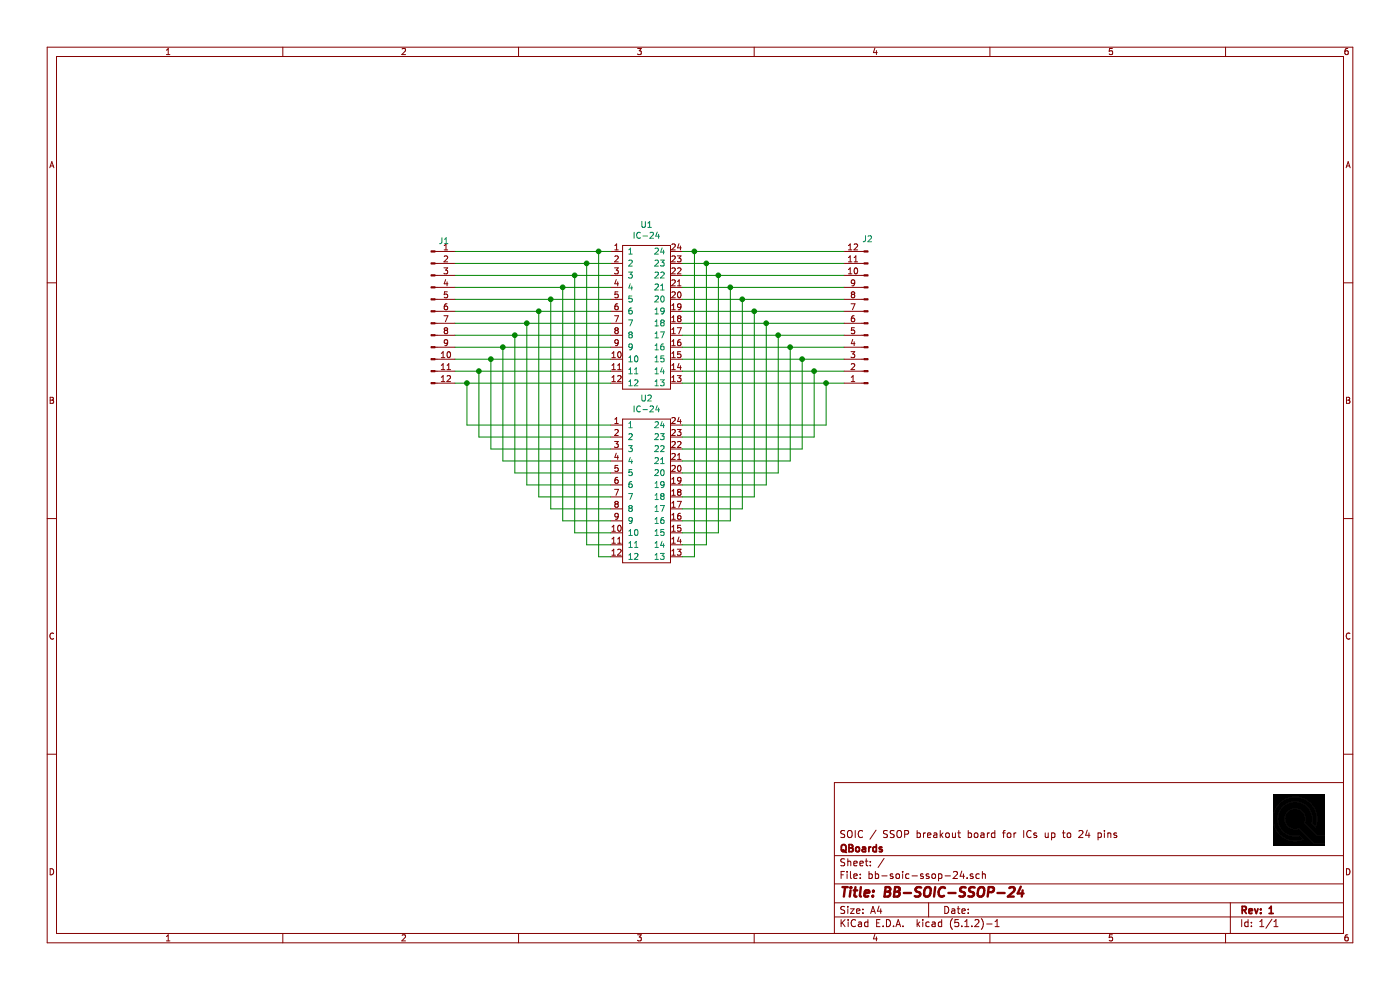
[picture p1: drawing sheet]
EESchema Schematic File Version 4
EELAYER 29 0
EELAYER END
$Descr A4 11693 8268
encoding utf-8
Sheet 1 1
Title "BB-SOIC-SSOP-24"
Date ""
Rev "1"
Comp "QBoards"
Comment1 "SOIC / SSOP breakout board for ICs up to 24 pins"
Comment2 ""
Comment3 ""
Comment4 ""
$EndDescr
$Comp
L qboards-ic:IC-24 U1
U 1 1
P 5400 2000
F 0 "U1" H 5400 2125 50  0000 C CNN
F 1 "IC-24" H 5400 2034 50  0000 C CNN
F 2 "qboards_ic:SOIC-24" H 5400 2000 50  0001 C CNN
F 3 "" H 5400 2000 50  0001 C CNN
	1    5400 2000
	1    0    0    -1  
$EndComp
$Comp
L Connector:Conn_01x12_Male J1
U 1 1
P 3600 2600
F 0 "J1" H 3708 3189 50  0000 C CNN
F 1 "Conn_01x12_Male" H 3708 3190 50  0001 C CNN
F 2 "qboards_connectors:PinHeader_1x012_P2.54mm_Vertical_dual" H 3600 2600 50  0001 C CNN
F 3 "~" H 3600 2600 50  0001 C CNN
	1    3600 2600
	1    0    0    -1  
$EndComp
$Comp
L Connector:Conn_01x12_Male J2
U 1 1
P 7250 2700
F 0 "J2" H 7300 2000 50  0000 R CNN
F 1 "Conn_01x12_Male" H 7222 2673 50  0001 R CNN
F 2 "qboards_connectors:PinHeader_1x012_P2.54mm_Vertical_dual" H 7250 2700 50  0001 C CNN
F 3 "~" H 7250 2700 50  0001 C CNN
	1    7250 2700
	-1   0    0    1   
$EndComp
Wire Wire Line
	3800 2100 5000 2100
Wire Wire Line
	5100 2200 4900 2200
Wire Wire Line
	3800 2300 4800 2300
Wire Wire Line
	5100 2400 4700 2400
Wire Wire Line
	3800 2500 4600 2500
Wire Wire Line
	5100 2600 4500 2600
Wire Wire Line
	3800 2700 4400 2700
Wire Wire Line
	5100 2800 4300 2800
Wire Wire Line
	3800 2900 4200 2900
Wire Wire Line
	5100 3000 4100 3000
Wire Wire Line
	3800 3100 4000 3100
Wire Wire Line
	5100 3200 3900 3200
$Comp
L qboards-ic:IC-24 U2
U 1 1
P 5400 3450
F 0 "U2" H 5400 3575 50  0000 C CNN
F 1 "IC-24" H 5400 3484 50  0000 C CNN
F 2 "qboards_ic:SSOP-24" H 5400 3450 50  0001 C CNN
F 3 "" H 5400 3450 50  0001 C CNN
	1    5400 3450
	1    0    0    -1  
$EndComp
Wire Wire Line
	5100 4650 5000 4650
Wire Wire Line
	5000 4650 5000 2100
Connection ~ 5000 2100
Wire Wire Line
	5000 2100 5100 2100
Wire Wire Line
	5100 4550 4900 4550
Wire Wire Line
	4900 4550 4900 2200
Connection ~ 4900 2200
Wire Wire Line
	4900 2200 3800 2200
Wire Wire Line
	5100 4450 4800 4450
Wire Wire Line
	4800 4450 4800 2300
Connection ~ 4800 2300
Wire Wire Line
	4800 2300 5100 2300
Wire Wire Line
	5100 4350 4700 4350
Wire Wire Line
	4700 4350 4700 2400
Connection ~ 4700 2400
Wire Wire Line
	4700 2400 3800 2400
Wire Wire Line
	5100 4250 4600 4250
Wire Wire Line
	4600 4250 4600 2500
Connection ~ 4600 2500
Wire Wire Line
	4600 2500 5100 2500
Wire Wire Line
	5100 4150 4500 4150
Wire Wire Line
	4500 4150 4500 2600
Connection ~ 4500 2600
Wire Wire Line
	4500 2600 3800 2600
Wire Wire Line
	5100 4050 4400 4050
Wire Wire Line
	4400 4050 4400 2700
Connection ~ 4400 2700
Wire Wire Line
	4400 2700 5100 2700
Wire Wire Line
	5100 3950 4300 3950
Wire Wire Line
	4300 3950 4300 2800
Connection ~ 4300 2800
Wire Wire Line
	4300 2800 3800 2800
Wire Wire Line
	5100 3850 4200 3850
Wire Wire Line
	4200 3850 4200 2900
Connection ~ 4200 2900
Wire Wire Line
	4200 2900 5100 2900
Wire Wire Line
	5100 3750 4100 3750
Wire Wire Line
	4100 3750 4100 3000
Connection ~ 4100 3000
Wire Wire Line
	4100 3000 3800 3000
Wire Wire Line
	5100 3650 4000 3650
Wire Wire Line
	4000 3650 4000 3100
Connection ~ 4000 3100
Wire Wire Line
	4000 3100 5100 3100
Wire Wire Line
	5100 3550 3900 3550
Wire Wire Line
	3900 3550 3900 3200
Connection ~ 3900 3200
Wire Wire Line
	3900 3200 3800 3200
Wire Wire Line
	5700 2100 5800 2100
Wire Wire Line
	5700 2200 5900 2200
Wire Wire Line
	5700 2300 6000 2300
Wire Wire Line
	5700 4650 5800 4650
Wire Wire Line
	5800 4650 5800 2100
Connection ~ 5800 2100
Wire Wire Line
	5800 2100 7050 2100
Wire Wire Line
	5900 2200 5900 4550
Wire Wire Line
	5900 4550 5700 4550
Connection ~ 5900 2200
Wire Wire Line
	5900 2200 7050 2200
Wire Wire Line
	5700 3100 6800 3100
Wire Wire Line
	7050 3000 6700 3000
Wire Wire Line
	5700 2900 6600 2900
Wire Wire Line
	7050 2800 6500 2800
Wire Wire Line
	5700 2700 6400 2700
Wire Wire Line
	7050 2600 6300 2600
Wire Wire Line
	5700 2500 6200 2500
Wire Wire Line
	6000 2300 6000 4450
Wire Wire Line
	6000 4450 5700 4450
Connection ~ 6000 2300
Wire Wire Line
	6000 2300 7050 2300
Wire Wire Line
	7050 2400 6100 2400
Wire Wire Line
	5700 4350 6100 4350
Wire Wire Line
	6100 4350 6100 2400
Connection ~ 6100 2400
Wire Wire Line
	6100 2400 5700 2400
Wire Wire Line
	6200 2500 6200 4250
Wire Wire Line
	6200 4250 5700 4250
Connection ~ 6200 2500
Wire Wire Line
	6200 2500 7050 2500
Wire Wire Line
	5700 4150 6300 4150
Wire Wire Line
	6300 4150 6300 2600
Connection ~ 6300 2600
Wire Wire Line
	6300 2600 5700 2600
Wire Wire Line
	5700 4050 6400 4050
Wire Wire Line
	6400 4050 6400 2700
Connection ~ 6400 2700
Wire Wire Line
	6400 2700 7050 2700
Wire Wire Line
	6500 2800 6500 3950
Wire Wire Line
	6500 3950 5700 3950
Connection ~ 6500 2800
Wire Wire Line
	6500 2800 5700 2800
Wire Wire Line
	5700 3850 6600 3850
Wire Wire Line
	6600 3850 6600 2900
Connection ~ 6600 2900
Wire Wire Line
	6600 2900 7050 2900
Wire Wire Line
	6700 3000 6700 3750
Wire Wire Line
	6700 3750 5700 3750
Connection ~ 6700 3000
Wire Wire Line
	6700 3000 5700 3000
Wire Wire Line
	5700 3650 6800 3650
Wire Wire Line
	6800 3650 6800 3100
Connection ~ 6800 3100
Wire Wire Line
	6800 3100 7050 3100
Wire Wire Line
	7050 3200 6900 3200
Wire Wire Line
	5700 3550 6900 3550
Wire Wire Line
	6900 3550 6900 3200
Connection ~ 6900 3200
Wire Wire Line
	6900 3200 5700 3200
$EndSCHEMATC
